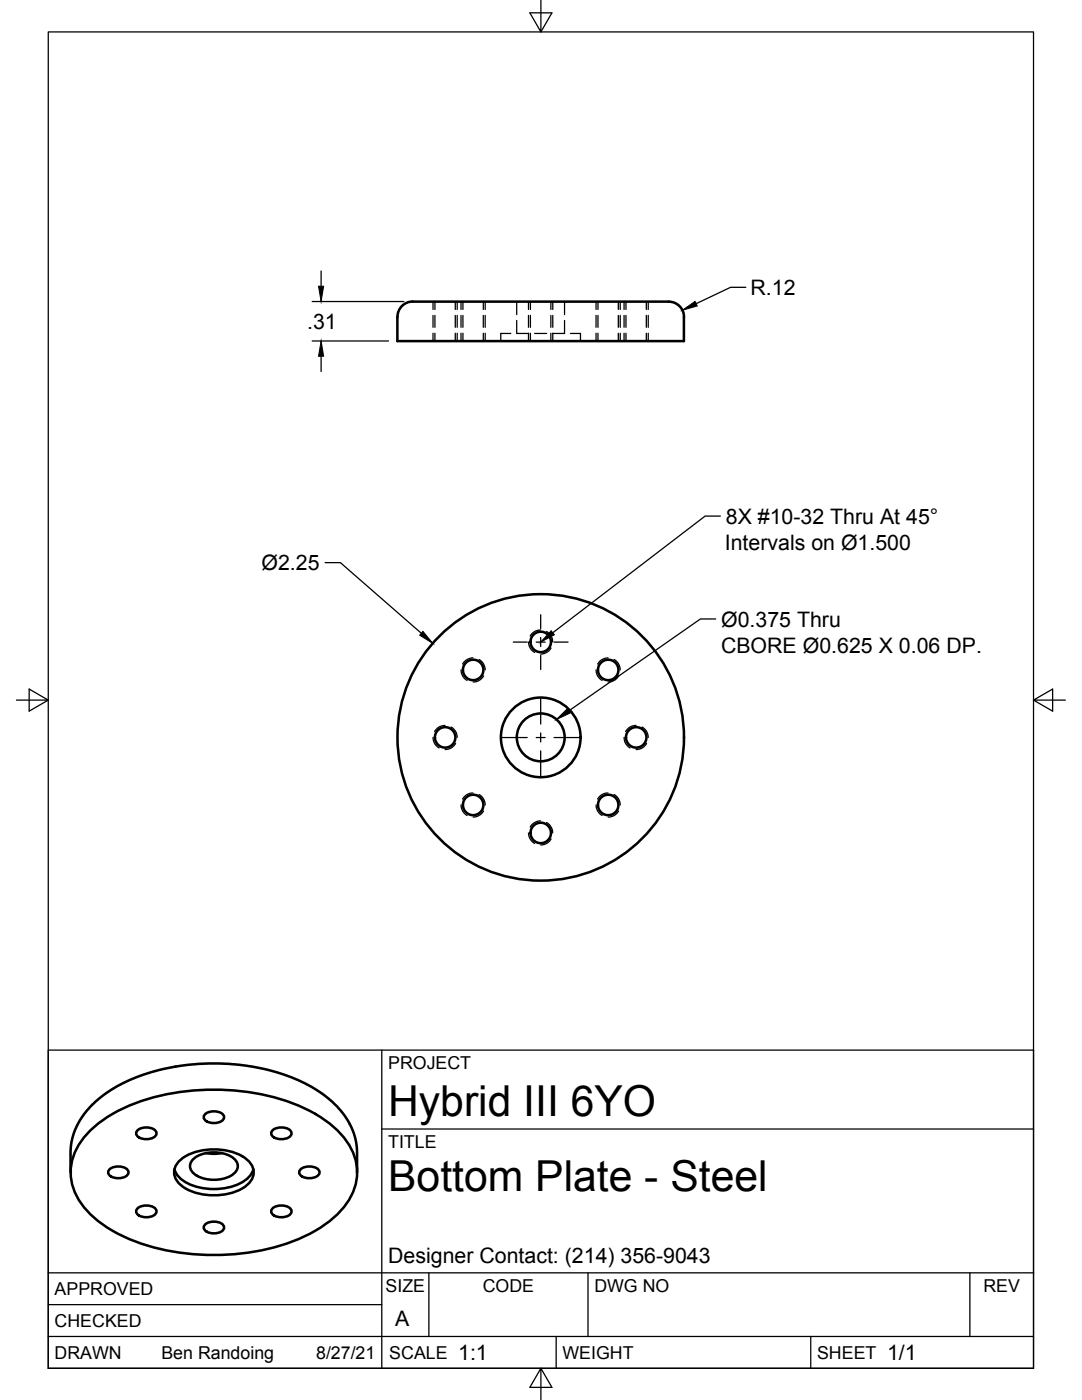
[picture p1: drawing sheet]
<svg xmlns="http://www.w3.org/2000/svg" width="216mm" height="279mm" viewBox="0 0 216 279" stroke-linecap="round" stroke-linejoin="round" font-family="sans-serif">
<g fill="none" stroke="#000" stroke-width=".25">
<path d="M107.9 0v6.4l-2.2-3.8h4.4l-2.2 3.8M64.1 54.1v3M148.8 57.3h-3l-6.9 3.3M62.3 60.2h18.3M62.3 68.1h15.2M64.1 71.1v3M86.4 60.2v1.6M86.4 62.9v2.4M86.4 66.5v1.6M86.8 60.2v1.6M86.8 62.9v2.4M86.8 66.5v1.6"/>
<path d="M90.8 60.2v1.6M90.8 62.9v2.4M90.8 66.5v1.6M91.2 60.2v1.6M91.2 62.9v2.4M91.2 66.5v1.6M92 60.2v1.6M92 62.9v2.4M92 66.5v1.6M92.4 60.2v1.6M92.4 62.9v2.4M92.4 66.5v1.6"/>
<path d="M96.4 60.2v1.6M96.4 62.9v2.4M96.4 66.5v1.6M96.8 60.2v1.6M96.8 62.9v2.4M96.8 66.5v1.6M101.9 66.5h-2v1.6M103.1 64v2.5h2.4M103.1 60.2v2.6M105.5 60.2v1.6M105.5 62.9v2.4M105.5 66.5v1.6"/>
<path d="M105.8 60.2v1.6M105.8 62.9v2.4M105.8 66.5v1.6M106.7 66.5h2.4M109.9 60.2v1.6M109.9 62.9v2.4M109.9 66.5v1.6M110.3 60.2v1.6M110.3 62.9v2.4M110.3 66.5v1.6M112.6 64v2.5h-2.3M112.6 60.2v2.6"/>
<path d="M113.8 66.5h2v1.6M118.9 60.2v1.6M118.9 62.9v2.4M118.9 66.5v1.6M119.3 60.2v1.6M119.3 62.9v2.4M119.3 66.5v1.6M123.4 60.2v1.6M123.4 62.9v2.4M123.4 66.5v1.6M123.8 60.2v1.6M123.8 62.9v2.4"/>
<path d="M123.8 66.5v1.6M124.5 60.2v1.6M124.5 62.9v2.4M124.5 66.5v1.6M124.9 60.2v1.6M124.9 62.9v2.4M124.9 66.5v1.6M129 60.2v1.6M129 62.9v2.4M129 66.5v1.6M129.3 60.2v1.6M129.3 62.9v2.4"/>
<path d="M129.3 66.5v1.6M64.9 112.3h3l16.2 14.1M143.7 103h-3l-30.4 23.3M3.3 139.7h6.3l-3.8-2.2v4.4l3.8-2.2M92 133.7a2.35 2.35 0 0 0 1.2 2.1M94.4 131.3h-.2a2.39 2.39 0 0 0-1.9 1.2M95.6 131.6l.3 .2a2.43 2.43 0 0 1 .9 1.9M96.5 134.9v.1a2.32 2.32 0 0 1-2.1 1.1M102.4 128.1h2.8M105.5 128.1a2.5 2.5 0 0 0 1.2 2.1M107 128.1h1.8M107.9 125.7h-.2a2.32 2.32 0 0 0-1.9 1.2"/>
<path d="M107.9 122.7v2.8M107.9 127.2v1.8M107.9 130.8v2.8M107.9 139.4v5.1M109.1 126l.2 .2a2.43 2.43 0 0 1 1 1.9M110 129.3l-.1 .1a2.41 2.41 0 0 1-2 1.1M110.6 128.1h2.7M118.9 133.7a2.35 2.35 0 0 0 1.2 2.1M121.3 131.3h-.2a2.39 2.39 0 0 0-1.8 1.2M122.5 131.6l.3 .2a2.43 2.43 0 0 1 1 1.9M123.4 134.9v.1a2.32 2.32 0 0 1-2.1 1.1M142.8 123.5h-3l-26.3 18.4"/>
<path d="M206.2 139.7l3.8 2.2v-4.4l-3.8 2.2h6.4M86.4 147.2a2.32 2.32 0 0 0 1.2 2.1M88.8 144.8h-.2a2.41 2.41 0 0 0-1.9 1.2M90 145.1l.3 .1a2.43 2.43 0 0 1 .9 2M90.9 148.4v.1a2.32 2.32 0 0 1-2.1 1.1M94.4 158.3h-.2a2.32 2.32 0 0 0-1.9 1.2M95.6 158.6l.3 .1a2.43 2.43 0 0 1 .9 2M100.1 147.2h5.1M107 147.2h1.8M107.9 146.3v1.8M107.9 149.9v5.1M110.6 147.2h5.1"/>
<path d="M121.3 158.3h-.2a2.31 2.31 0 0 0-1.8 1.2M122.5 158.6l.3 .1a2.43 2.43 0 0 1 1 2M124.5 147.2a2.35 2.35 0 0 0 1.2 2.1M126.9 144.8h-.2a2.32 2.32 0 0 0-1.9 1.2M128.1 145.1l.3 .1a2.36 2.36 0 0 1 .9 2M129 148.4v.1a2.32 2.32 0 0 1-2.1 1.1M92 160.7a2.42 2.42 0 0 0 1.2 2.1M96.5 161.9a2.41 2.41 0 0 1-2.1 1.2M105.5 166.2a2.43 2.43 0 0 0 1.2 2.1M107.9 163.8h-.2a2.39 2.39 0 0 0-1.9 1.3M109.1 164.1l.2 .2a2.43 2.43 0 0 1 1 1.9M110 167.4l-.1 .1a2.32 2.32 0 0 1-2 1.1"/>
<path d="M118.9 160.7a2.42 2.42 0 0 0 1.2 2.1M123.4 161.9a2.41 2.41 0 0 1-2.1 1.2M76.2 209.6v63.5M76.2 225.3h130M9.6 254h196.6M85.6 254v12.7M117.3 254v12.7M193.5 254v12.7M9.6 273.1v-63.5h196.6v63.5M9.6 273.1v-266.7h196.6v266.7M9.6 273.1h196.6M9.6 266.7h196.6"/>
<path d="M9.6 260.4h66.6M107.9 273.1l2.2 3.8h-4.4l2.2-3.8v6.3M111 266.7v6.4M161.8 266.7v6.4"/>
</g>
<g fill="none" stroke="#000" stroke-width=".51">
<path d="M82.3 60.2h51.1M82.3 60.2a3 3 0 0 0-3 3M133.4 60.2a3 3 0 0 1 3.1 3v4.9h-57.2v-4.9M14.1 234v-5.2l.3-1.6 .5-1.6 1.1-2.1 1.4-1.9 1.6-1.7 1.5-1.2 1.6-1.1 2.5-1.5 2.5-1.1 2.9-1 5.1-1.1 3.2-.5 3.4-.2 6 .3 2.6 .4 3.8 .8 2.4 .7 2.9 1.1 2.6 1.3 2.4 1.5 1.9 1.6 1.6 1.7 1.4 1.9 .9 1.7 .6 1.6 .3 1.6 .1 5.6M18 225.6a30.6 30.6 0 0 1 16-7.4 45.9 45.9 0 0 1 27.2 3.2 19.5 19.5 0 0 1 8.9 7.9 10.3 10.3 0 0 1-1.6 11.8 26.5 26.5 0 0 1-13 7.6 46.3 46.3 0 0 1-31.3-2.1 19.5 19.5 0 0 1-9-8 10.3 10.3 0 0 1 1.7-11.8zM21.8 233.4a2.9 2.9 0 0 1 3.6 0 .84 .84 0 0 1-.3 1.4 2.67 2.67 0 0 1-3.5-.7zM27.4 225.7a2.9 2.9 0 0 1 3.6 0 .84 .84 0 0 1-.4 1.3 2.67 2.67 0 0 1-3.4-.6zM34.8 233.3a5.2 5.2 0 0 0 3.5 3.3 12 12 0 0 0 11.1-1.4l.9-1.2 .3-.7M35.6 231.9a10.4 10.4 0 0 1 8.7-2.4 8.1 8.1 0 0 1 6 3.1 3.1 3.1 0 0 1-1.2 4 11.9 11.9 0 0 1-12.9 0 3.1 3.1 0 0 1-.6-4.7zM38.7 231.2a7.1 7.1 0 0 1 8 0 1.96 1.96 0 0 1 .7 1.9 1.96 1.96 0 0 1-1.3 1.6 7.2 7.2 0 0 1-7.4-.5 1.84 1.84 0 0 1 0-3zM40.9 222.4a2.9 2.9 0 0 1 3.6 0 .84 .84 0 0 1-.4 1.4 2.67 2.67 0 0 1-3.4-.7zM41.1 230.1l1.6 .2 1.6-.2"/>
<path d="M54.3 225.7a2.9 2.9 0 0 1 3.7 0 .84 .84 0 0 1-.4 1.3 2.67 2.67 0 0 1-3.5-.6zM59.9 233.4a2.9 2.9 0 0 1 3.7 0 .84 .84 0 0 1-.4 1.4 2.67 2.67 0 0 1-3.5-.7zM27.4 241.2a2.9 2.9 0 0 1 3.6 0 .84 .84 0 0 1-.4 1.4 2.67 2.67 0 0 1-3.4-.7zM40.9 244.4a2.9 2.9 0 0 1 3.6 0 .84 .84 0 0 1-.4 1.4 2.67 2.67 0 0 1-3.4-.6zM54.3 241.2a2.9 2.9 0 0 1 3.7 0 .84 .84 0 0 1-.4 1.4 2.67 2.67 0 0 1-3.5-.7z"/>
<circle cx="94.4" cy="133.7" r="2.04"/>
<circle cx="107.9" cy="128.1" r="2.04"/>
<circle cx="121.4" cy="133.7" r="2.04"/>
<circle cx="88.8" cy="147.2" r="2.04"/>
<circle cx="107.9" cy="147.2" r="28.6"/>
<circle cx="107.9" cy="147.2" r="7.9"/>
<circle cx="107.9" cy="147.2" r="4.8"/>
<circle cx="126.9" cy="147.2" r="2.04"/>
<circle cx="94.4" cy="160.6" r="2.04"/>
<circle cx="107.9" cy="166.2" r="2.04"/>
<circle cx="121.4" cy="160.6" r="2.04"/>
</g>
<path d="M63.6 57.1h1l-.5 3.1zM64.1 68.1l.5 3h-1zM136.2 61.9l2.5-1.7 .4 .9zM84.4 126l2 2.4-2.7-1.6zM110 125.9l.6 .8-2.7 1.4zM111 143.6l2.2-2.2 .6 .9z" fill="#000" stroke="#000" stroke-width=".2"/>
<g font-size="8.5">
<text x="77.4" y="222.8">Hybrid III 6YO</text>
<text x="77.4" y="237.8">Bottom Plate - Steel</text>
</g>
<g font-size="4.3">
<text x="149.8" y="58.9">R.12</text>
<text x="61.3" y="65.6">.31</text>
<text x="144.8" y="104.5">8X #10-32 Thru At 45°</text>
<text x="52.2" y="113.7">Ø2.25</text>
<text x="144.6" y="109.7">Intervals on Ø1.500</text>
<text x="143.9" y="125.1">Ø0.375 Thru</text>
<text x="143.9" y="130.3">CBORE Ø0.625 X 0.06 DP.</text>
<text x="77.4" y="252">Designer Contact: (214) 356-9043</text>
<text x="78.9" y="264.5">A</text>
<text x="91.4" y="271.4">1:1</text>
<text x="177" y="271.4">1/1</text>
</g>
<g font-size="3.5">
<text x="77.4" y="213.4">PROJECT</text>
<text x="77.4" y="229.1">TITLE</text>
<text x="76.9" y="257.8">SIZE</text>
<text x="96.3" y="257.8">CODE</text>
<text x="118.6" y="257.8">DWG NO</text>
<text x="196.2" y="257.8">REV</text>
<text x="10.9" y="258.5">APPROVED</text>
<text x="10.9" y="264.8">CHECKED</text>
<text x="10.9" y="271.2">DRAWN</text>
<text x="32.2" y="271.2">Ben Randoing</text>
<text x="63.1" y="271.2">8/27/21</text>
<text x="77.7" y="271.2">SCALE</text>
<text x="112.2" y="271.2">WEIGHT</text>
<text x="163" y="271.2">SHEET</text>
</g>
</svg>
